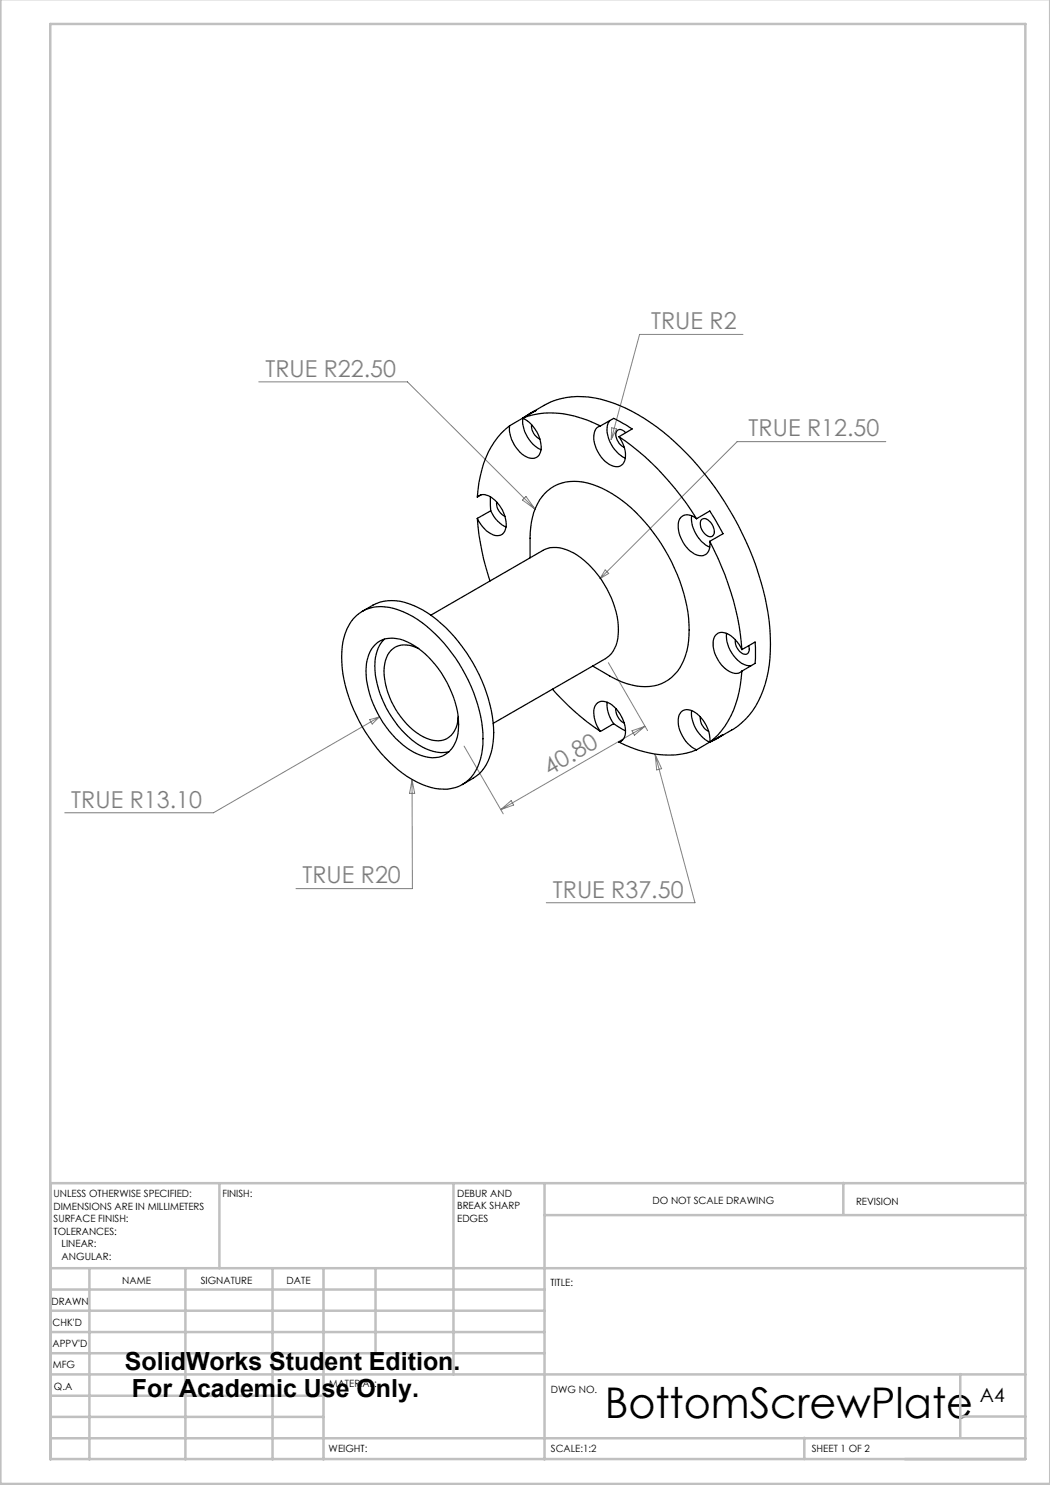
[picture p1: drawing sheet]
<svg xmlns="http://www.w3.org/2000/svg" width="210mm" height="297mm" viewBox="0 0 210 297" stroke-linecap="round" stroke-linejoin="round" font-family="sans-serif">
<g fill="none" stroke="#c0c0c0" stroke-width=".5">
<path d="M.1 -.1v296.9h209.9v-296.9M10.1 4.8h195v287h-195zM43.9 236.6v17M90.7 236.6v38.3M108.9 236.6v55.3M168.7 236.6v6.3M205.1 236.6h-195v55.3M10.1 253.6h195M10.1 257.9h98.8M17.9 253.6v38.3M37.1 253.6v38.3M54.5 253.6v38.3"/>
<path d="M64.7 253.6v38.3M75.1 253.6v17M108.9 243h96.2M10.1 270.6h98.8M10.1 266.4h98.8M10.1 262.1h98.8M10.1 279.1h54.6M10.1 274.9h195M192.1 274.8v12.7M10.1 287.7h195M10.1 283.4h54.6M160.9 287.5v4.3"/>
<path d="M192.1 283.3h13"/>
</g>
<g fill="none" stroke="#808080" stroke-width=".2">
<path d="M51.8 76.4h29.7l25.5 25.4M148.6 66.9h-20.7l-5.7 21M122.3 85.5l1 .3-1.1 2.1zM177.2 88.3h-29.8l-27.4 27.4M104.5 100l.7-.7 1.8 2.5zM121 114l.7 .7-1.7 1zM121.7 132.5l7.8 13.6M73.9 143.9l1.9-.5-1.4 1.4zM75.8 143.4l-33.1 19.2h-29.8M82.4 156l.1 21.7h-23.3M82.4 156l.5 2.7h-1zM92.8 149.2l7.8 13.6"/>
<path d="M126.4 146.2l2.6-.9-2.1 1.7zM129 145.3l-28.8 16.6M131 150.9l8 29.6h-29.7M131 150.9l1.3 2.8-1 .3zM100.2 161.9l2-1.8 .5 .9z"/>
</g>
<g fill="none" stroke="#000" stroke-width=".25">
<path d="M95.5 99.4a2.25 2.25 0 0 1 3.1 .3 6.5 6.5 0 0 1 2.5 6.1 1.79 1.79 0 0 1-2.9 .9l-.9-.6-.9-.8-.9-1.6M96.2 99l-.7 .4M98.1 99.4v2.8M101.9 85.2a16.5 16.5 0 0 0-5.8 10l-.6 4.2M104.5 83.6a18.1 18.1 0 0 1 14.3 1l1.3 .6M104.5 83.6l2.7-1.5zM104.5 83.6a6.6 6.6 0 0 1 3.7 6.6 1.93 1.93 0 0 1-3.3 1 7 7 0 0 1-3-6M104.5 83.6l-2.6 1.6M104.6 83.6a6.7 6.7 0 0 0 3.6 6.4M105.8 82.8a22 22 0 0 1 6.4-3.1 20.1 20.1 0 0 1 14.1 2.5 52.3 52.3 0 0 1 19.6 19.7 55.8 55.8 0 0 1 8.2 25.5 23.9 23.9 0 0 1-3.5 14.7l-2.2 2.4a20.9 20.9 0 0 1-5.1 3.2M106.3 84.9a2.88 2.88 0 0 0 1.7 2.9M120.1 85.2l2.6-1.5 3.7 2.1-2.6 1.5"/>
<path d="M120.1 85.2a2.32 2.32 0 0 0-1.3 2.8 6.5 6.5 0 0 0 4 5.3 1.82 1.82 0 0 0 2.3-2.1l-.2-1.6-.5-1.2-.6-1.1M122 84.1a3.6 3.6 0 0 0-.3 3.6 6.8 6.8 0 0 0 3.4 3.9M123.8 87.3a53.1 53.1 0 0 1 15.5 16.4M125.1 86.5a1.05 1.05 0 0 0-1-.6 1.05 1.05 0 0 0-.9 .7 3 3 0 0 0 1.6 2.9M95.5 103.7a52.3 52.3 0 0 0 2.5 12.5M98.1 102.2a6.3 6.3 0 0 0 3.1 3.2M98.1 102.2l-2.6 1.5M99.3 100.4a2.88 2.88 0 0 0 1.7 2.9M106 111.5a28.9 28.9 0 0 1 .5-8.1 8.5 8.5 0 0 1 7.5-7.1 14.9 14.9 0 0 1 9.4 3.1 35.7 35.7 0 0 1 14.4 25.4 13.3 13.3 0 0 1-2.9 10.1 8.8 8.8 0 0 1-9.6 1.8l-2.9-1.2-3.9-2.3M138.3 103.1a6.7 6.7 0 0 0 3.7 6.3M139.3 103.7l2.7-1.5 1 1.7 1.6 2.8-2.6 1.6M139.3 103.7a2.2 2.2 0 0 0-3.3 0 6 6 0 0 0 2.1 6.5 2.59 2.59 0 0 0 3.2 .6 2.82 2.82 0 0 0 .7-2.5"/>
<path d="M140.3 103.9a1.1 1.1 0 0 1 1.6 .3 2.48 2.48 0 0 1 .7 2.9 1.49 1.49 0 0 1-2.1-.9l-.3-.8-.1-.7zM142 108.3a56.1 56.1 0 0 1 6.4 21.6M70.7 123.7a7.6 7.6 0 0 1 8.1-2 22.4 22.4 0 0 1 11.5 8.9 29.9 29.9 0 0 1 6.3 18.2 9.7 9.7 0 0 1-4.1 8.1 9.5 9.5 0 0 1-9.1-.5 29.8 29.8 0 0 1-13.2-15.7 22.3 22.3 0 0 1-1.4-13.2l.6-1.7zM72.5 122.3a9.8 9.8 0 0 1 11.1-.8 29.8 29.8 0 0 1 13.2 15.8 22.4 22.4 0 0 1 1.4 13.2 8.2 8.2 0 0 1-3.6 5.2l-2.1 1.2M75.1 128.9a5.7 5.7 0 0 1 7-.2 20.4 20.4 0 0 1 9.6 16.2 6.3 6.3 0 0 1-3.4 6.4 8 8 0 0 1-6.9-1.7 20.8 20.8 0 0 1-8.2-15.4 7.3 7.3 0 0 1 1.9-5.3zM76.9 127.8a7.6 7.6 0 0 0-1.9 6.3 20.5 20.5 0 0 0 9.6 15.4 7.1 7.1 0 0 0 5.3 .8M83.7 129.7a4.6 4.6 0 0 0-5.5 .4 7.4 7.4 0 0 0-1.1 6.6 16 16 0 0 0 8.1 10.9 4.2 4.2 0 0 0 6.3-3.3l.2-.9M86.1 123l22.5-12.9a6.3 6.3 0 0 1 6.3 .6 19.7 19.7 0 0 1 8.8 15.3 6.3 6.3 0 0 1-2.6 5.7l-22.5 13M110.5 137.8a49.5 49.5 0 0 0 9.6 8.5M145.3 126.7a6.6 6.6 0 0 0 3.9 6.4h1.1M147.1 127.9a2.71 2.71 0 0 0 2.1 3 1.17 1.17 0 0 0 .6-1.8M148.4 134.2a20.5 20.5 0 0 1-4.8 12.8l-1.6 1.4"/>
<path d="M148.4 129.9l2.6-1.5v4.3l-2.6 1.5M148.4 129.9a5.5 5.5 0 0 0-4-3.4 1.88 1.88 0 0 0-1.8 2.3 6.3 6.3 0 0 0 4.4 5.9 1.56 1.56 0 0 0 1.4-.5M120.1 146.3a5.5 5.5 0 0 1-1-5.2 1.88 1.88 0 0 1 2.8-.4 6.9 6.9 0 0 1 3.1 6.3 1.78 1.78 0 0 1-1.2 1.4M121.4 140.4a6.5 6.5 0 0 0 1.3 4.3M122.7 144.7l2.4 1.5M122.7 144.7l-2.6 1.6M123.2 141.7a3 3 0 0 0 1.6 2.9M123.8 148.4a19.4 19.4 0 0 0 14.5 2l1-.4M124.5 148l-.7 .4M138.3 142.1a6.6 6.6 0 0 0 3.7 6.3M140.1 143.4a3 3 0 0 0 1.6 2.9M142 148.4l1-.4 1.6-1.1-2.6 1.5"/>
<path d="M142 148.4a6.7 6.7 0 0 0-3.9-6.4 1.8 1.8 0 0 0-2.5 1.9 6.8 6.8 0 0 0 3.7 6.1M142 148.4l-2.7 1.6"/>
</g>
<text font-size="8.5" x="120.9" y="283.5">BottomScrewPlate</text>
<g font-size="5">
<text x="25" y="274">SolidWorks Student Edition.</text>
<text x="26.4" y="279.5">For Academic Use Only.</text>
</g>
<g font-size="4.7" fill="#808080">
<text x="130.2" y="65.9">TRUE R2</text>
<text x="53.1" y="75.4">TRUE R22.50</text>
<text x="149.7" y="87.3">TRUE R12.50</text>
<text x="109.9" y="155.1" transform="rotate(-30 109.9 155.1)">40.80</text>
<text x="14.3" y="161.5">TRUE R13.10</text>
<text x="60.5" y="176.7">TRUE R20</text>
<text x="110.6" y="179.5">TRUE R37.50</text>
</g>
<text font-size="3.9" x="196" y="280.4">A4</text>
<g font-size="2">
<text x="10.7" y="239.5">UNLESS OTHERWISE SPECIFIED:</text>
<text x="44.5" y="239.5">FINISH:</text>
<text x="91.4" y="239.4">DEBUR AND</text>
<text x="10.7" y="242">DIMENSIONS ARE IN MILLIMETERS</text>
<text x="10.7" y="244.5">SURFACE FINISH:</text>
<text x="91.4" y="241.9">BREAK SHARP</text>
<text x="91.4" y="244.4">EDGES</text>
<text x="130.5" y="240.8">DO NOT SCALE DRAWING</text>
<text x="171.2" y="241">REVISION</text>
<text x="10.7" y="247">TOLERANCES:</text>
<text x="12.3" y="249.5">LINEAR:</text>
<text x="12.3" y="252">ANGULAR:</text>
<text x="24.4" y="256.9">NAME</text>
<text x="40.1" y="256.8">SIGNATURE</text>
<text x="57.3" y="256.8">DATE</text>
<text x="110.1" y="257.1">TITLE:</text>
<text x="10.3" y="260.9">DRAWN</text>
<text x="10.5" y="269.3">APPV'D</text>
<text x="10.5" y="265.2">CHK'D</text>
<text x="10.6" y="273.6">MFG</text>
<text x="10.8" y="278">Q.A</text>
<text x="65.8" y="277.4">MATERIAL:</text>
<text x="110.2" y="278.5">DWG NO.</text>
<text x="65.7" y="290.4">WEIGHT:</text>
<text x="110.2" y="290.5">SCALE:1:2</text>
<text x="162.4" y="290.4">SHEET 1 OF 2</text>
</g>
</svg>
